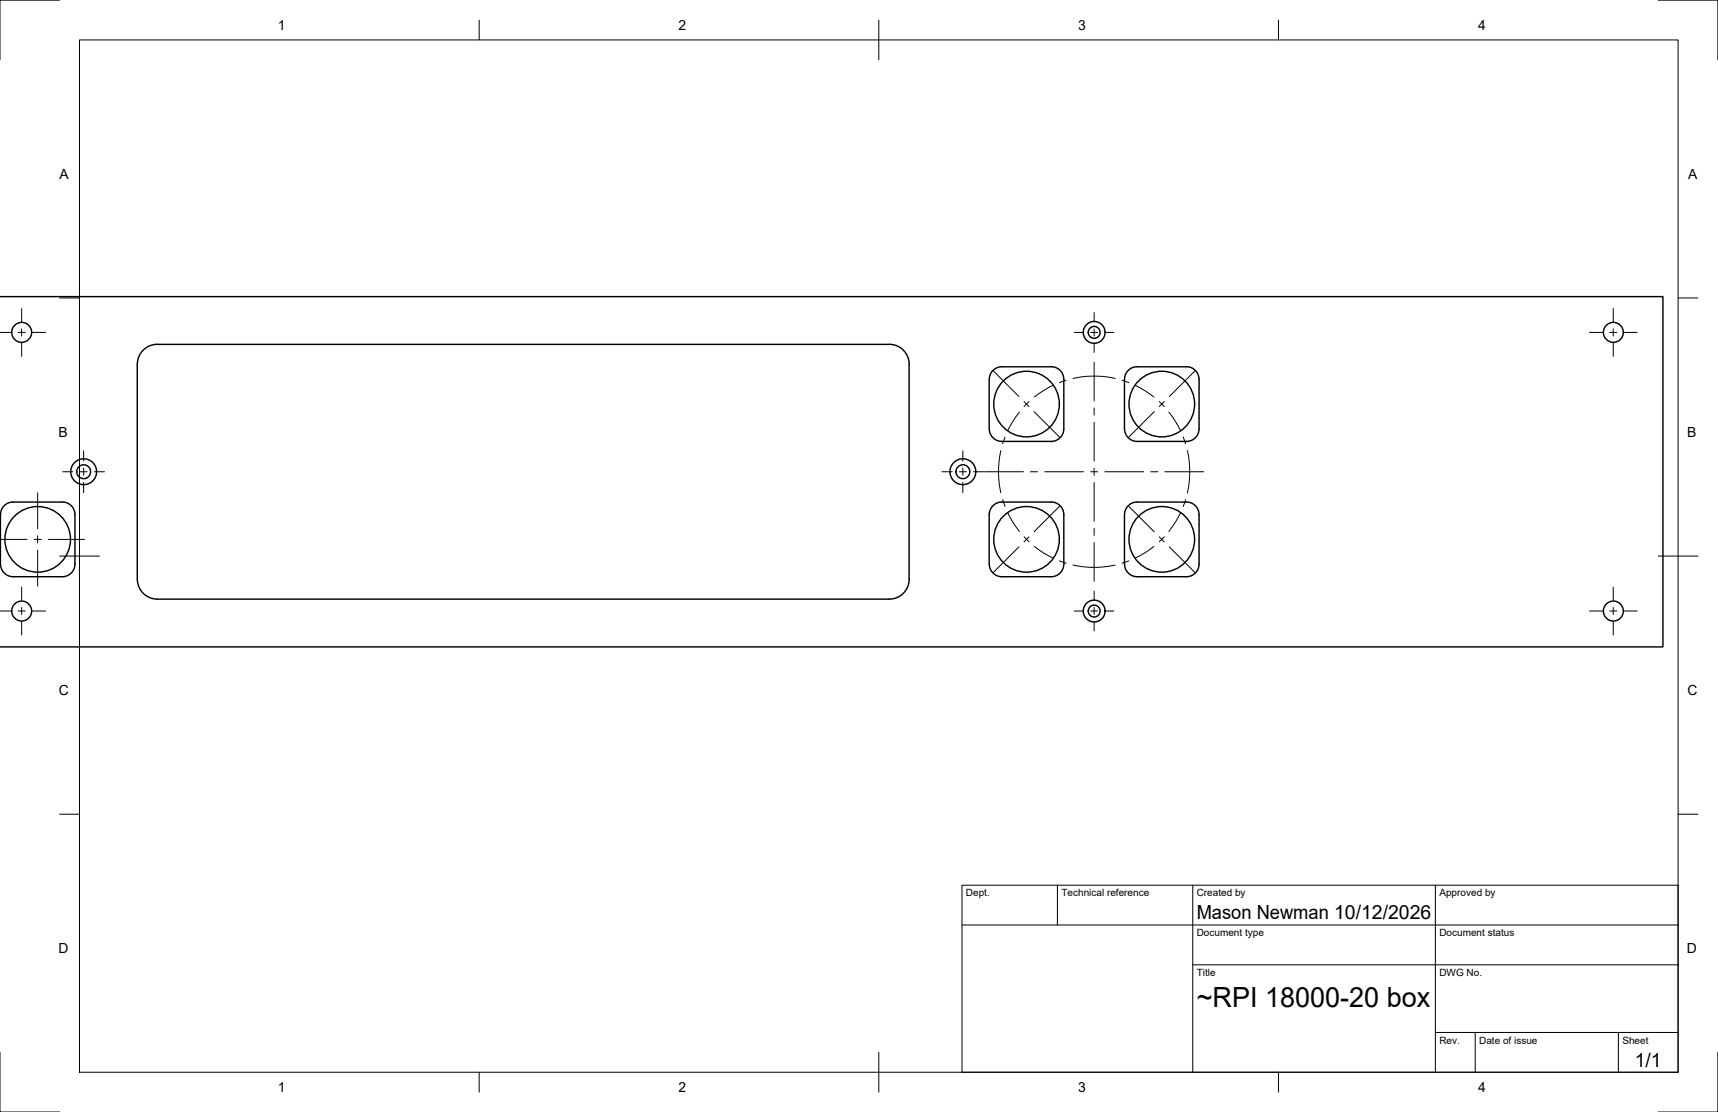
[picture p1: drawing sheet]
<svg xmlns="http://www.w3.org/2000/svg" width="432mm" height="279mm" viewBox="0 0 432 279" stroke-linecap="round" stroke-linejoin="round" font-family="sans-serif">
<!-- layer: Visible -->
<g fill="none" stroke="#000" stroke-width=".36">
<path d="M0 74.5h418v88h-418M34.5 91.5v54a5 5 0 0 0 5 5h184a5 5 0 0 0 5-5M34.5 91.5a5 5 0 0 1 5-5h184a5 5 0 0 1 5 5M228.5 91.5v54M251.8 92.2h12.4M251.8 92.1a3.2 3.2 0 0 0-3.2 3.2v12.4M264.2 92.1a3.2 3.2 0 0 1 3.2 3.2v12.4M285.8 92.2h12.4M285.8 92.1a3.2 3.2 0 0 0-3.2 3.2v12.4M298.2 92.1a3.2 3.2 0 0 1 3.2 3.2v12.4M248.6 107.7a3.2 3.2 0 0 0 3.2 3.2h12.4a3.2 3.2 0 0 0 3.2-3.2M282.6 107.7a3.2 3.2 0 0 0 3.2 3.2h12.4a3.2 3.2 0 0 0 3.2-3.2"/>
<path d="M3.3 126.2h12.4M3.3 126.1a3.2 3.2 0 0 0-3.2 3.2v12.4M15.7 126.1a3.2 3.2 0 0 1 3.1 3.2v12.4M251.8 126.2h12.4M251.8 126.1a3.2 3.2 0 0 0-3.2 3.2v12.4M264.2 126.1a3.2 3.2 0 0 1 3.2 3.2v12.4M285.8 126.2h12.4M285.8 126.1a3.2 3.2 0 0 0-3.2 3.2v12.4M298.2 126.1a3.2 3.2 0 0 1 3.2 3.2v12.4M.1 141.7a3.2 3.2 0 0 0 3.2 3.2h12.4a3.2 3.2 0 0 0 3.1-3.2M248.6 141.7a3.2 3.2 0 0 0 3.2 3.2h12.4a3.2 3.2 0 0 0 3.2-3.2M282.6 141.7a3.2 3.2 0 0 0 3.2 3.2h12.4a3.2 3.2 0 0 0 3.2-3.2"/>
<circle cx="5.5" cy="83.5" r="2.51"/>
<circle cx="275" cy="83.5" r="2.74"/>
<circle cx="275" cy="83.5" r="1.49"/>
<circle cx="405.5" cy="83.5" r="2.51"/>
<circle cx="21" cy="118.5" r="3.2"/>
<circle cx="21" cy="118.5" r="1.75"/>
<circle cx="242" cy="118.5" r="3.2"/>
<circle cx="242" cy="118.5" r="1.75"/>
<circle cx="258" cy="101.5" r="8.2"/>
<circle cx="292" cy="101.5" r="8.2"/>
<circle cx="9.5" cy="135.5" r="8.2"/>
<circle cx="258" cy="135.5" r="8.2"/>
<circle cx="292" cy="135.5" r="8.2"/>
<circle cx="5.5" cy="153.5" r="2.51"/>
<circle cx="275" cy="153.5" r="2.74"/>
<circle cx="275" cy="153.5" r="1.49"/>
<circle cx="405.5" cy="153.5" r="2.51"/>
</g>
<!-- layer: BORDER -->
<g fill="none" stroke="#000" stroke-width=".25">
<path d="M15 0h-15v15M20 10h401.8v259.4h-401.8zM120.4 5v5M220.9 5v10M321.3 5v5M416.8 0h15v15M15 74.9h5M421.8 74.9h5M15 139.7h10M416.8 139.7h10M15 204.6h5M421.8 204.6h5"/>
<path d="M0 264.4v15h15M120.4 269.4v5M220.9 264.4v10M321.3 269.4v5M431.8 264.4v15h-15"/>
</g>
<!-- layer: TITLEBLOCK -->
<path d="M241.8 222.4h180v47h-180zM241.8 232.4h180M265.8 222.4v10M299.8 222.4v47M360.8 222.4v47M299.8 242.4h122M360.8 259.4h61M370.8 259.4v10M406.8 259.4v10" fill="none" stroke="#000" stroke-width=".25"/>
<!-- layer: Smart Centers -->
<g fill="none" stroke="#000" stroke-width=".25">
<path d="M5.4 77.5v3.4M275 78.5v2.4M405.5 77.5v3.4M0 83.5h2.8M4.6 83.5h1.7M5.4 82.6v1.8M5.4 86.2v3.3M8.1 83.5h3.4M249.7 93.2l6.4 6.4M264.6 96.8l-2.3 1.3-2.3 1.6M267.9 95.5l-1.6 .6M270 83.5h2.3"/>
<path d="M274.1 83.5h1.8M275 82.6v1.8M275 86.2v2.3M275 91v9.7M277.7 83.5h2.3M280.3 95.1a24.2 24.2 0 0 0-10.6 0M282 95.5l1.7 .6M285.4 96.8l2.3 1.3 2.3 1.6M300.3 93.2l-6.4 6.4M399.5 83.5h3.3M404.6 83.5h1.8M405.5 82.6v1.8"/>
<path d="M405.5 86.2v3.3M408.2 83.5h3.3M15.8 118.5h2.5M20.1 118.5h1.8M21 113.3v2.5M21 117.6v1.8M23.7 118.5h2.6M236.7 118.5h2.6M241.1 118.5h1.8M242 113.3v2.5M242 117.6v1.8M244.7 118.5h2.5"/>
<path d="M247.5 118.5h9.7M251.6 113.2a23.7 23.7 0 0 0 0 10.6M252.6 109.8l-.6 1.7M256.2 103.5l-1.6 2.3-1.3 2.4M257.4 100.9l1.2 1.3M258.7 100.9l-1.3 1.3M259 118.5h1.8M259.9 103.4l6.4 6.4M262.6 118.5h9.7M274.1 118.5h1.8M275 102.5v1.8M275 106.1v9.7"/>
<path d="M275 117.6v1.8M277.7 118.5h9.7M289.2 118.5h1.8M290.1 103.4l-6.4 6.4M291.4 100.9l1.2 1.3M292.6 100.9l-1.2 1.3M292.8 118.5h9.7M293.8 103.5l1.6 2.3 1.3 2.4M297.4 109.8l.6 1.7M298.4 113.2a23.7 23.7 0 0 1 0 10.6M0 135.5h6.8M8.6 135.5h1.8"/>
<path d="M9.5 123.8v9M9.5 134.6v1.8M9.5 138.2v9.1M12.1 135.5h9.1M21 121.2v2.6M242 121.2v2.6M252 125.6l.6 1.7M253.3 128.9l1.3 2.3 1.6 2.3M256.1 137.4l-6.4 6.4M257.4 134.9l1.3 1.2M258.6 134.9l-1.2 1.3M260 137.3l2.3 1.6 2.3 1.3"/>
<path d="M266.3 127.2l-6.4 6.4M275 121.2v9.8M275 132.7v1.8M275 136.3v9.8M283.7 127.2l6.4 6.4M290 137.3l-2.3 1.6-2.3 1.3M291.4 134.9l1.2 1.3M292.6 134.9l-1.2 1.2M293.9 137.4l6.4 6.4M296.7 128.9l-1.3 2.3-1.6 2.3M298 125.6l-.6 1.7M0 153.5h2.8"/>
<path d="M4.6 153.5h1.7M5.4 147.5v3.4M5.4 152.6v1.8M5.4 156.2v3.3M8.1 153.5h3.4M266.3 140.9l1.7 .6M269.7 142a23.7 23.7 0 0 0 10.6 0M270 153.5h2.3M274.1 153.5h1.8M275 148.5v2.4M275 152.6v1.8M275 156.2v2.3"/>
<path d="M277.7 153.5h2.3M283.7 140.9l-1.7 .6M399.5 153.5h3.3M404.6 153.5h1.8M405.5 147.5v3.4M405.5 152.6v1.8M405.5 156.2v3.3M408.2 153.5h3.3"/>
</g>
<text font-size="7" x="300.8" y="252.9">~RPI 18000-20 box</text>
<g font-size="4.9">
<text x="300.8" y="230.9">Mason Newman 10/12/2026</text>
<text x="410.9" y="268.1">1/1</text>
</g>
<g font-size="3.5">
<text x="69.8" y="7.5">1</text>
<text x="170.6" y="7.5">2</text>
<text x="271" y="7.5">3</text>
<text x="371.5" y="7.5">4</text>
<text x="15" y="45">A</text>
<text x="424.3" y="45">A</text>
<text x="14.7" y="109.8">B</text>
<text x="424" y="109.8">B</text>
<text x="14.8" y="174.7">C</text>
<text x="424.1" y="174.7">C</text>
<text x="14.7" y="239.5">D</text>
<text x="424" y="239.5">D</text>
<text x="69.8" y="274.4">1</text>
<text x="170.6" y="274.4">2</text>
<text x="271" y="274.4">3</text>
<text x="371.5" y="274.4">4</text>
</g>
<g font-size="2.5">
<text x="242.8" y="225.2">Dept.</text>
<text x="266.8" y="225.2">Technical reference</text>
<text x="300.8" y="225.2">Created by</text>
<text x="361.8" y="225.2">Approved by</text>
<text x="300.8" y="235.2">Document type</text>
<text x="361.8" y="235.2">Document status</text>
<text x="300.8" y="245.2">Title</text>
<text x="361.8" y="245.2">DWG No.</text>
<text x="361.8" y="262.2">Rev.</text>
<text x="371.8" y="262.2">Date of issue</text>
<text x="407.8" y="262.2">Sheet</text>
</g>
</svg>
